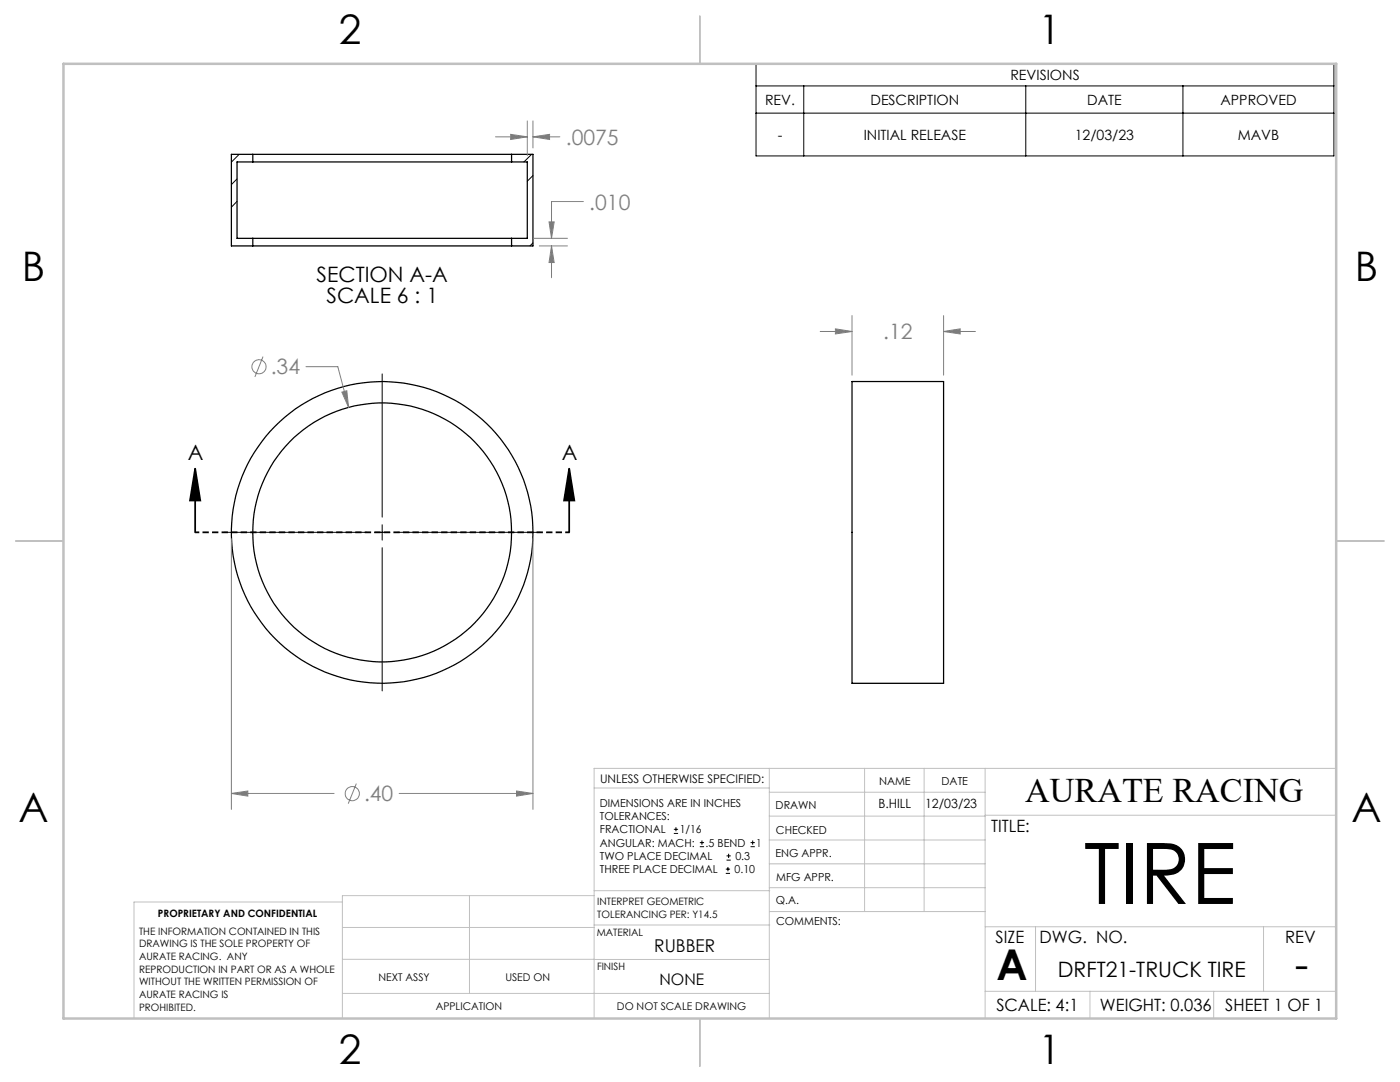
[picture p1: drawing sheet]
<svg xmlns="http://www.w3.org/2000/svg" width="279mm" height="216mm" viewBox="0 0 279 216" stroke-linecap="round" stroke-linejoin="round" font-family="sans-serif">
<g fill="none" stroke="#000" stroke-width=".25">
<path d="M50.4 32.3h51.7M50.4 30.8h51.7M50.4 30.8h-4.2v18.3h4.2M50.4 32.3h-3.1v15.3h3.1M50.4 30.8v1.5M102.1 30.8h4.3v18.3h-4.3M102.1 30.8v1.5M102.1 32.3h3.1v15.3h-3.1M50.4 47.6h51.7M50.4 49.1h51.7M50.4 47.6v1.5M102.1 47.6v1.5"/>
<path d="M170 76.1h18.3v60.2h-18.3z"/>
<circle cx="76.3" cy="106.2" r="30.1"/>
<circle cx="76.3" cy="106.2" r="25.8"/>
</g>
<g fill="none" stroke="#000" stroke-width=".2">
<path d="M150.9 12.7h115.3v18.4h-115.3zM150.9 17.1h115.3M160.4 17.1v14M204.7 17.1v14M236.1 17.1v14M47.3 35.7l-1.1 1.1M47.7 30.8l-1.5 1.5M106.1 30.8l-1.5 1.5M106.4 35l-1.2 1.2M150.9 22.6h115.3M47.3 40.2l-1.1 1.1M106.4 48.5l-.6 .6"/>
<path d="M76.3 74.6v28.6M44.7 106.2h28.5M74.8 106.2h3M76.3 104.7v3.1M76.3 109.3v28.6M79.3 106.2h28.6M134.5 166.3h.8M134.5 165.5h.8M134.9 165.1v.8M139.7 168.9h.8M139.7 168.1h.8M140.1 167.7v.9"/>
<path d="M144.9 174.3h.8M144.9 173.4h.8M145 171.6h.8M145 170.8h.8M145.3 173v.8M145.4 170.4v.8M149.8 168.9h.8M149.8 168.1h.8M150.2 167.7v.9"/>
</g>
<g fill="none" stroke="#808080" stroke-width=".2">
<path d="M98.9 27.3h6.3M101.9 26.8l3.3 .5-3.3 .5zM105.2 24.1v6.9M106.4 27.3l3.3-.5v1zM106.4 24.1v5.4M106.4 27.3h5.3M106.5 47.6h6.7M107.6 49.1h5.6M109.6 44.3h1l-.5 3.3zM110.1 49.1l.5 3.3h-1zM110.1 49.1v6.3M116.4 40.2h-6.3v7.4"/>
<path d="M52.5 71.2l-1.6 4M61.1 73.2h6.3l2.2 8.1M68.2 78.2l1-.2 .4 3.3zM163.7 66.1h6.3M166.7 65.6l3.3 .5-3.3 .5zM170 63v11.9M188.3 66.1l3.3-.5v1zM188.3 63v11.9M188.3 66.1h6.4M46.2 107.5v54M106.4 107.5v54M46.2 158.3l3.3-.5v1.1z"/>
<path d="M46.2 158.3h20.5M71.1 156.4l-1.6 4M79.7 158.3h26.7M103.1 157.8l3.3 .5-3.3 .6z"/>
<circle cx="51.7" cy="73.2" r="1.41"/>
<circle cx="70.3" cy="158.4" r="1.41"/>
</g>
<path d="M38.9 93.5l1.1 6.4h-2.1zM38.9 93.5v12.7M113.6 93.5l1 6.4h-2zM113.6 93.5v12.7" fill="none" stroke="#000" stroke-width=".35"/>
<path d="M113.6 106.2h-74.6" fill="none" stroke="#000" stroke-width=".35" stroke-dasharray="1.3 .6" stroke-dashoffset=".5" stroke-linecap="butt"/>
<g fill="none" stroke="#c0c0c0" stroke-width=".2">
<path d="M118.6 157.2h34.9M153.5 153.3v49.9M153.5 158.1h43.1M172.5 153.3v28.6M184.4 153.3v28.6M196.6 153.3v49.9M266.7 153.3h-148.1v49.9M68.3 180h-41.6v23.2M93.7 178.7v19.5M118.6 178.7h-50.3v24.5M118.6 177.7h35M153.5 167.6h43.1"/>
<path d="M153.5 162.8h43.1M153.5 172.4h43.1M153.5 177.1h43.1M196.6 162.7h70.1M68.3 198.2h85.2M68.3 191.4l85.2 .1M68.3 185.1h50.3M118.6 184.6h35M153.6 181.9h43M196.6 197.8h70.1M196.6 184.9h70.1M206.7 184.9v12.9"/>
<path d="M217.5 197.8v5.4M242.2 197.8v5.4M252.2 184.9v12.9"/>
</g>
<path d="M139.7 3.2v9.5M3.1 107.9h9.6M266.7 107.9h9.5M139.7 203.2v9.6" fill="none" stroke="#c0c0c0" stroke-width=".25"/>
<path d="M12.7 12.7h254v190.5h-254z" fill="none" stroke="#c0c0c0" stroke-width=".5"/>
<path d="M113.6 93.5l1 6.4h-2zM38.9 93.5l1.1 6.4h-2.1z" fill="#000"/>
<path d="M68.2 78.2l1.4 3.1-.4-3.3zM46.2 158.3l3.3-.5v1.1zM103.1 157.8l3.3 .5-3.3 .6zM188.3 66.1l3.3-.5v1zM166.7 65.6l3.3 .5-3.3 .5zM110.1 49.1l.5 3.3h-1zM109.6 44.3h1l-.5 3.3zM101.9 26.8l3.3 .5-3.3 .5zM106.4 27.3l3.3-.5v1z" fill="#808080"/>
<text font-size="16.9" x="216.3" y="180.4">TIRE</text>
<g font-size="8.5">
<text x="198.9" y="195.5">A</text>
<text x="258.4" y="195.4">-</text>
</g>
<g font-size="8.1">
<text x="67.6" y="8.9">2</text>
<text x="207.3" y="8.9">1</text>
<text x="4.4" y="56.1">B</text>
<text x="270.4" y="56.1">B</text>
<text x="3.7" y="164.1">A</text>
<text x="269.7" y="164.1">A</text>
<text x="67.6" y="212.4">2</text>
<text x="207.3" y="212.4">1</text>
</g>
<text font-size="6.9" x="204.6" y="160.1">AURATE RACING</text>
<g font-size="4.2" fill="#808080">
<text x="112.9" y="28.9">.0075</text>
<text x="117.6" y="41.8">.010</text>
<text x="176.3" y="67.7">.12</text>
<text x="54" y="74.7">.34</text>
<text x="72.6" y="159.9">.40</text>
</g>
<g font-size="4.2">
<text x="63.2" y="56.4">SECTION A-A</text>
<text x="65.1" y="60.5">SCALE 6 : 1</text>
<text x="37.5" y="91.8">A</text>
<text x="112.1" y="91.8">A</text>
<text x="211.1" y="194.9">DRFT21-TRUCK TIRE</text>
</g>
<text font-size="3.5" x="130.6" y="190">RUBBER</text>
<g font-size="3.4">
<text x="197.8" y="166">TITLE:</text>
<text x="198.7" y="188.1">SIZE</text>
<text x="207.5" y="188.1">DWG. NO.</text>
<text x="256.5" y="188.2">REV</text>
<text x="198.8" y="201.7">SCALE: 4:1</text>
<text x="219.5" y="201.7">WEIGHT: 0.036</text>
<text x="244.5" y="201.7">SHEET 1 OF 1</text>
</g>
<text font-size="3.2" x="131.6" y="196.6">NONE</text>
<g font-size="2.8">
<text x="201.6" y="16">REVISIONS</text>
<text x="152.7" y="20.9">REV.</text>
<text x="173.7" y="20.9">DESCRIPTION</text>
<text x="217" y="20.9">DATE</text>
<text x="243.6" y="20.9">APPROVED</text>
<text x="155.2" y="27.9">-</text>
<text x="172.4" y="27.9">INITIAL RELEASE</text>
<text x="214.5" y="27.9">12/03/23</text>
<text x="247" y="27.9">MAVB</text>
</g>
<g font-size="2.5">
<text x="175.3" y="161.3">B.HILL</text>
<text x="184.6" y="161.3">12/03/23</text>
</g>
<text font-size="2.4" x="119.8" y="156.2">UNLESS OTHERWISE SPECIFIED:</text>
<g font-size="2.2">
<text x="119.7" y="161">DIMENSIONS ARE IN INCHES</text>
<text x="154.8" y="161.4">DRAWN</text>
<text x="175.4" y="156.6">NAME</text>
<text x="187.9" y="156.7">DATE</text>
<text x="119.7" y="163.6">TOLERANCES:</text>
<text x="119.7" y="166.3">FRACTIONAL</text>
<text x="135.6" y="166.3">1/16</text>
<text x="154.9" y="166.3">CHECKED</text>
<text x="119.7" y="168.9">ANGULAR: MACH:</text>
<text x="119.7" y="171.6">TWO PLACE DECIMAL</text>
<text x="140.8" y="168.9">.5 BEND</text>
<text x="146.8" y="171.6">0.3</text>
<text x="150.9" y="168.9">1</text>
<text x="154.8" y="171">ENG APPR.</text>
<text x="119.7" y="174.2">THREE PLACE DECIMAL</text>
<text x="146.6" y="174.2">0.10</text>
<text x="154.9" y="175.7">MFG APPR.</text>
<text x="154.9" y="180.4">Q.A.</text>
<text x="154.9" y="184.6">COMMENTS:</text>
</g>
<g font-size="2.1">
<text x="75.5" y="195.7">NEXT ASSY</text>
<text x="100.9" y="195.7">USED ON</text>
<text x="86.9" y="201.5">APPLICATION</text>
<text x="123.1" y="201.6">DO NOT SCALE DRAWING</text>
</g>
<g font-size="2">
<text x="31.5" y="182.9">PROPRIETARY AND CONFIDENTIAL</text>
<text x="119.2" y="180.6">INTERPRET GEOMETRIC</text>
<text x="119.2" y="183.1">TOLERANCING PER: Y14.5</text>
<text x="27.8" y="186.5">THE INFORMATION CONTAINED IN THIS</text>
<text x="27.8" y="189">DRAWING IS THE SOLE PROPERTY OF</text>
<text x="27.8" y="191.6">AURATE RACING. ANY</text>
<text x="119.1" y="186.7">MATERIAL</text>
<text x="27.8" y="194.1">REPRODUCTION IN PART OR AS A WHOLE</text>
<text x="27.8" y="196.6">WITHOUT THE WRITTEN PERMISSION OF</text>
<text x="119.1" y="193.5">FINISH</text>
<text x="27.8" y="199.1">AURATE RACING IS</text>
<text x="27.8" y="201.7">PROHIBITED.</text>
</g>
</svg>
